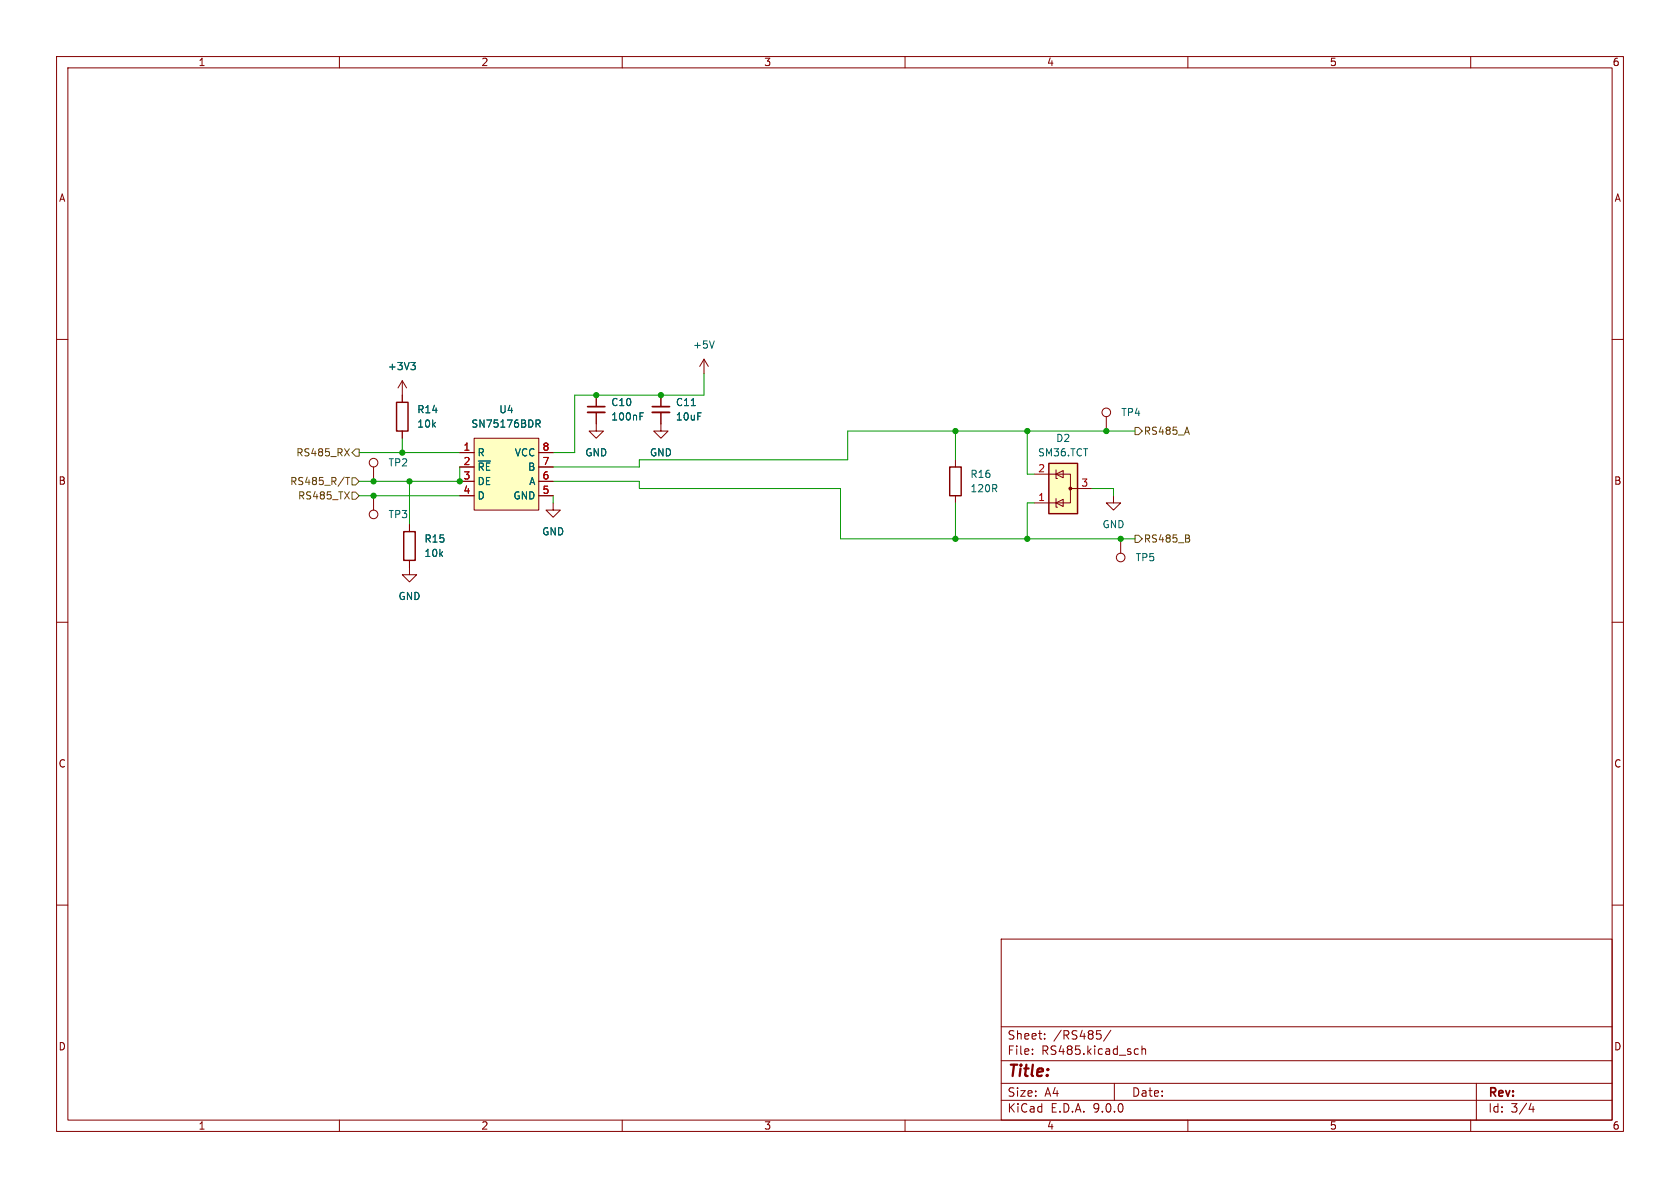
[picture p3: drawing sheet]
<svg xmlns="http://www.w3.org/2000/svg" width="297mm" height="210mm" viewBox="0 0 297 210" stroke-linecap="round" stroke-linejoin="round" font-family="sans-serif">
<g fill="none" stroke="#840000" stroke-width=".18">
<path d="M10 10h277v190h-277zM12 12h273v186h-273zM60 10v2M110 10v2M160 10v2M210 10v2M260 10v2M10 60h2M195.6 73.7v2.5M285 60h2M97.8 88.9v1.3h1.3l-1.3 1.2-1.3-1.2h1.3M10 110h2"/>
<path d="M285 110h2M10 160h2M177 166h108v32h-108zM285 160h2M60 198v2M110 198v2M160 198v2M177 194.5h108M177 191.5h108M177 187.5h108M177 181.5h108M182.5 186.3v.1"/>
<path d="M182.5 185.5v.1M184.7 183.6v.1M184.7 182.8v.1M193.9 182.2h.7M194.5 182.8l.2 .3-.2 .5M196.4 182.1l-1.3 2M197 191.5v3M200.8 185.4l.4 .1M201.2 186.3l-.4 .1M201.9 185.5l.2-.1 .4 .1v.9M201.9 184.9v1.5M210 198v2"/>
<path d="M260 198v2M261 191.5v6.5M270.7 195l-.4 1.1h.9M271 195.6v1"/>
<circle cx="195.6" cy="72.9" r=".76"/>
</g>
<path d="M185.4 81.9h5.1v8.9h-5.1z" fill="#ffffc2"/>
<path d="M167.9 82.6h2v5h-2zM185.4 81.9h5.1v8.9h-5.1z" fill="none" stroke="#840000" stroke-width=".25"/>
<g fill="none" stroke="#840000" stroke-width=".18">
<path d="M66 82.6v2.5M168.9 81.3v1.3M168.9 87.6v1.3M182.9 88.9h3.8M182.9 83.8h3.8M186.7 88.1v1.6h.2M186.7 83.8h2.5v5.1h-2.5M186.7 88.9l1.3-.6v1.2zM186.7 83.1v1.5h.2M186.7 83.8l1.3-.6v1.3zM189.2 86.4h3.8M196.8 87.6v1.3h1.3l-1.3 1.3-1.2-1.3h1.2"/>
<path d="M198.1 95.3v2.5"/>
<circle cx="66" cy="81.8" r=".76"/>
<circle cx="198.1" cy="98.6" r=".76"/>
</g>
<circle cx="189.2" cy="86.4" r=".25" fill="#840000" stroke="#840000" stroke-width=".18"/>
<path d="M83.8 77.5h11.4v12.7h-11.4z" fill="#ffffc2"/>
<g fill="none" stroke="#840000" stroke-width=".18">
<path d="M71.1 67.3v3.8M71.1 76.2v1.3M71.1 67.3l-.7 1.3M71.1 67.3l.8 1.3M83.8 77.5h11.4v12.7h-11.4zM105.4 72.9v3.3h1.3l-1.3 1.3-1.3-1.3h1.3M105.4 69.9v2M116.8 72.9v3.3h1.3l-1.3 1.3-1.2-1.3h1.2M116.8 69.9v2M124.5 63.5l-.8 1.3M124.5 63.5l.7 1.3M124.5 63.5v2.5"/>
<path d="M66 87.6v2.6M72.4 99.1v2.5h1.3l-1.3 1.3-1.3-1.3h1.3M72.4 92.7v1.3M81.3 80h2.5M81.3 82.6h2.5M81.3 85.1h2.5M81.3 87.6h2.5M95.2 80h2.6M95.2 82.6h2.6M95.2 85.1h2.6M95.2 87.6h2.6"/>
<circle cx="66" cy="90.9" r=".76"/>
</g>
<path d="M72.6 64.1h.8l-.4 .5M73.2 64.6l.2 .2v.3l-.2 .2M94.8 74.2h.4l.3 .3-.1 .3-.6 .1M95.1 74.9l.4 .6M113.1 73.6h.5M113.1 73h.6M122.2 71.7h.7M126.3 60.3l-.4 1.2M84.6 81.5h2.1" fill="none" stroke="#006464" stroke-width=".18"/>
<path d="M103.9 71.9h3M115.3 71.9h3.1" fill="none" stroke="#840000" stroke-width=".3"/>
<path d="M103.9 72.9h3M115.3 72.9h3.1" fill="none" stroke="#840000" stroke-width=".33"/>
<path d="M70.1 71.1h2v5.1h-2zM71.4 94h2v5.1h-2z" fill="none" stroke="#840000" stroke-width=".25"/>
<path d="M60.9 79.3l.9 1.3M61.8 79.3l-.9 1.3M200.7 75.6h.6l.6 .6-.6 .6h-.6zM61.1 84.4h.7M61.5 84.4v1.3M62.2 80l.7-.6h.6v1.2h-.6zM62.2 84.5h.7l.6 .6-.6 .6h-.7zM62.2 87h.7l.6 .6-.6 .7h-.7zM200.7 94.6h.6l.6 .7-.6 .6h-.6zM210.2 95.2l.1 .2-.1 .4M210.2 94.7v.3" fill="none" stroke="#725600" stroke-width=".18"/>
<g fill="none" stroke="#009600" stroke-width=".18">
<path d="M71.1 77.5v2.5M124.5 66v3.9h-22.9v10.1h-3.8M168.9 76.2v5.1M181.6 76.2v7.6h1.3M200.7 76.2h-50.8v5.1h-36.9v1.3h-15.2M63.5 80h17.8M63.5 87.6h17.8M72.4 85.1v7.6M81.3 82.6v2.5h-17.8M97.8 85.1h15.2v1.3h35.6v8.9h52.1M97.8 87.6v1.3M168.9 88.9v6.4"/>
<path d="M182.9 88.9h-1.3v6.4M193 86.4h3.8v1.2"/>
</g>
<g fill="#009600" stroke="#009600" stroke-width=".18">
<circle cx="168.9" cy="76.2" r=".46"/>
<circle cx="181.6" cy="76.2" r=".46"/>
<circle cx="181.6" cy="95.3" r=".46"/>
<circle cx="198.1" cy="95.3" r=".46"/>
<circle cx="195.6" cy="76.2" r=".46"/>
<circle cx="168.9" cy="95.3" r=".46"/>
<circle cx="81.3" cy="85.1" r=".46"/>
<circle cx="105.4" cy="69.9" r=".46"/>
<circle cx="72.4" cy="85.1" r=".46"/>
<circle cx="66" cy="85.1" r=".46"/>
<circle cx="66" cy="87.6" r=".46"/>
<circle cx="116.8" cy="69.9" r=".46"/>
<circle cx="71.1" cy="80" r=".46"/>
</g>
<text font-size="2.8" fill="#840000" x="178" y="190.9">Title:</text>
<g font-size="2.1" fill="#840000">
<text x="178" y="184">Sheet:</text>
<text x="186.2" y="184">/RS485/</text>
<text x="178" y="186.7">File:</text>
<text x="184.1" y="186.7">RS485.kicad_sch</text>
<text x="178" y="196.9">KiCad</text>
<text x="178" y="194.1">Size:</text>
<text x="184.7" y="194.1">A4</text>
<text x="185.7" y="196.9">E.D.A.</text>
<text x="193.3" y="196.9">9.0.0</text>
<text x="200" y="194.1">Date:</text>
<text x="263" y="194.3">Rev:</text>
<text x="263" y="196.9">Id:</text>
<text x="267.1" y="196.9">3/4</text>
</g>
<g font-size="1.8" fill="#840000">
<text x="35" y="11.9">1</text>
<text x="85" y="11.9">2</text>
<text x="135" y="11.9">3</text>
<text x="185" y="11.9">4</text>
<text x="235" y="11.9">5</text>
<text x="285" y="11.9">6</text>
<text x="10.3" y="35.9">A</text>
<text x="285.3" y="35.9">A</text>
<text x="10.3" y="85.9">B</text>
<text x="285.3" y="85.9">B</text>
<text x="10.3" y="135.9">C</text>
<text x="285.3" y="135.9">C</text>
<text x="10.3" y="185.9">D</text>
<text x="285.3" y="185.9">D</text>
<text x="35" y="199.9">1</text>
<text x="85" y="199.9">2</text>
<text x="135" y="199.9">3</text>
<text x="185" y="199.9">4</text>
<text x="235" y="199.9">5</text>
<text x="285" y="199.9">6</text>
</g>
<g font-size="1.8" fill="#006464">
<text x="68.5" y="65.6">+3V3</text>
<text x="122.4" y="61.8">+5V</text>
<text x="108" y="72">C10</text>
<text x="119.4" y="72">C11</text>
<text x="73.7" y="75.8">10k</text>
<text x="73.7" y="73.3">R14</text>
<text x="83.2" y="75.8">SN75176BDR</text>
<text x="88.2" y="73.3">U4</text>
<text x="108" y="74.5">100nF</text>
<text x="119.4" y="74.5">10uF</text>
<text x="198.1" y="73.8">TP4</text>
<text x="68.6" y="82.7">TP2</text>
<text x="84.3" y="80.9">R</text>
<text x="84.3" y="83.4">~{RE}</text>
<text x="90.9" y="80.9">VCC</text>
<text x="93.3" y="83.4">B</text>
<text x="103.4" y="80.9">GND</text>
<text x="114.8" y="80.9">GND</text>
<text x="183.4" y="80.9">SM36.TCT</text>
<text x="186.6" y="78.3">D2</text>
<text x="84.3" y="86">DE</text>
<text x="84.3" y="88.5">D</text>
<text x="90.7" y="88.5">GND</text>
<text x="93.5" y="86">A</text>
<text x="171.5" y="87.2">120R</text>
<text x="171.5" y="84.7">R16</text>
<text x="68.6" y="91.8">TP3</text>
<text x="95.8" y="94.8">GND</text>
<text x="194.8" y="93.6">GND</text>
<text x="74.9" y="98.7">10k</text>
<text x="74.9" y="96.1">R15</text>
<text x="200.7" y="99.4">TP5</text>
<text x="70.4" y="106.3">GND</text>
</g>
<g font-size="1.8" fill="#725600">
<text x="202.1" y="77.1">RS485_A</text>
<text x="52.3" y="80.9">RS485_RX</text>
<text x="51.2" y="86">RS485_R/T</text>
<text x="52.6" y="88.5">RS485_TX</text>
<text x="202.1" y="96.1">RS485_B</text>
</g>
<g font-size="1.8" fill="#a90000">
<text x="81.8" y="79.8">1</text>
<text x="81.8" y="82.3">2</text>
<text x="95.8" y="79.8">8</text>
<text x="95.8" y="82.3">7</text>
<text x="183.4" y="83.6">2</text>
<text x="81.8" y="84.8">3</text>
<text x="81.8" y="87.4">4</text>
<text x="95.8" y="84.8">6</text>
<text x="95.8" y="87.4">5</text>
<text x="183.4" y="88.6">1</text>
<text x="191.1" y="86.1">3</text>
</g>
</svg>
